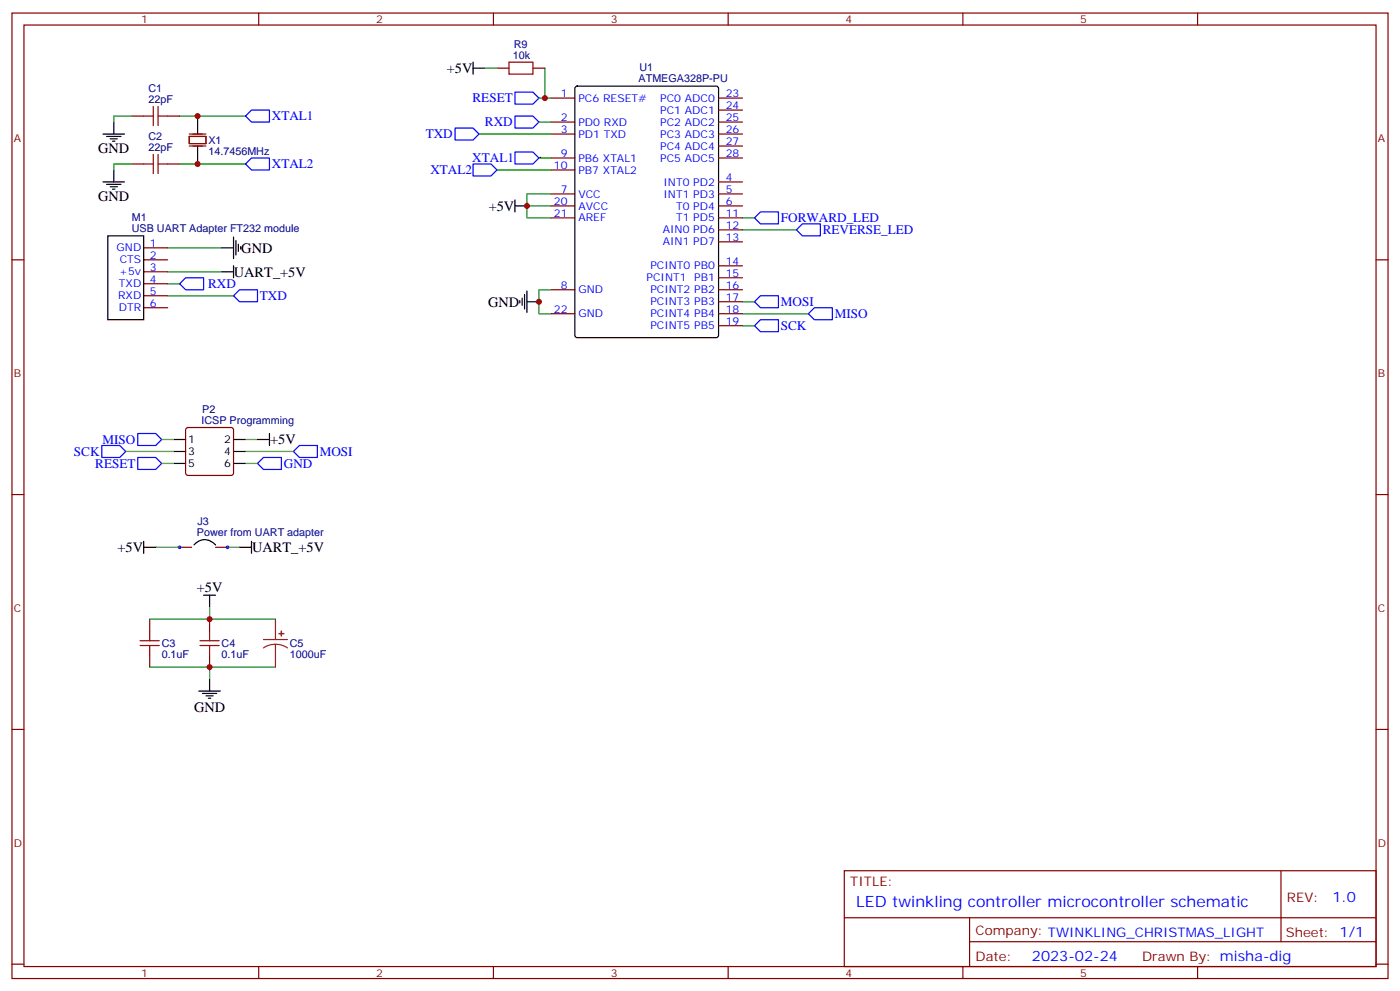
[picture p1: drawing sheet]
<svg xmlns="http://www.w3.org/2000/svg" width="412mm" height="292mm" viewBox="0 0 412 292" stroke-linecap="round" stroke-linejoin="round" font-family="sans-serif">
<g fill="none" stroke="#870000" stroke-width=".35">
<path d="M3.5 3.8h405.4v284.4h-405.4zM7.1 7.4h398.2v277.3h-398.2zM76.2 3.8v3.6M145.3 3.8v3.6M214.5 3.8v3.6M283.6 3.8v3.6M352.8 3.8v3.6M38.8 34.2h3.5M49.4 34.2h3.5M146.4 20.1h3.5M157 20.1h3.5M162.3 28.9h7"/>
<path d="M162.3 35.9h7M162.3 39.5h7M211.7 28.9h7M211.7 35.9h7M211.7 39.5h7M211.7 32.4h7M38.8 48.3h3.5M49.4 48.3h3.5M162.3 57.1h7M162.3 46.5h7M162.3 50.1h7M211.7 53.6h7"/>
<path d="M211.7 57.1h7M211.7 46.5h7M211.7 43h7M3.5 76.5h3.6M42.3 76.5h7.1M42.3 73h7.1M162.3 60.6h7M162.3 64.2h7M211.7 60.6h7M211.7 64.2h7M211.7 67.7h7M211.7 71.2h7"/>
<path d="M211.7 78.3h7M405.3 76.5h3.6M42.3 80h7.1M42.3 83.6h7.1M42.3 87.1h7.1M42.3 90.6h7.1M162.3 85.3h7M162.3 92.4h7M211.7 85.3h7M211.7 81.8h7M211.7 88.9h7M211.7 92.4h7"/>
<path d="M211.7 95.9h7M54.9 126.1l.5-.2h12.7l.5 .2 .2 .5v12.7l-.2 .5-.5 .2h-12.7l-.5-.2-.2-.5v-12.7zM3.5 145.7h3.6M405.3 145.7h3.6M52.9 161.2h3.5M63.5 161.2h3.5M44.1 182.4v3.5M44.1 192.9v3.6M61.7 182.4v3.5M61.7 192.9v3.6M3.5 214.8h3.6M405.3 214.8h3.6"/>
<path d="M248.7 256.4h156.6v28.3h-156.6zM377.3 256.5v20.8M248.7 270.3h156.5M285.6 277.3h119.6M285.6 270.3v14.1M3.5 284h3.6M76.2 284.7v3.5M145.3 284.7v3.5M214.5 284.7v3.5M283.6 284.7v3.5M352.8 284.7v3.5M405.3 284h3.6"/>
</g>
<g fill="none" stroke="#000" stroke-width=".35">
<path d="M139.3 18.3v3.5M30.3 39.5h6.4M33.5 35.9v3.6M58.2 34.2v5.3M139.3 20.1h3.6M169.6 25.6l.4-.2h41l.6 .4 .1 72.9-.5 .7h-41.2l-.6-.4-.1-72.9zM30.3 53.6h6.4M31.4 54.3h4.2M31.4 40.2h4.2M32.5 55h2.1M32.5 40.9h2.1M33.2 55.7h.7"/>
<path d="M33.2 41.6h.7M33.5 50.1v3.5M58.2 43v5.3M151.7 58.9v3.5M31.7 69.5h10.6v24.7h-10.6zM65.3 73h3.5M68.8 69.8v6.4M68.8 78.3v3.5M69.5 70.9v4.2M70.2 71.9v2.1M70.9 72.6v.7M151.7 60.6h3.5"/>
<path d="M65.3 80h3.5M153.1 88.5v.7M153.8 87.8v2.1M154.5 86.7v4.3M155.2 88.9h3.5M155.2 85.7v6.3M51.2 129.4h3.5M51.2 133h3.5M51.2 136.5h3.5M68.8 129.4h3.5M68.8 133h3.5M68.8 136.5h3.5"/>
<path d="M75.8 129.4h3.6M79.4 127.7v3.5M42.3 159.4v3.5M74.1 159.4v3.5M42.3 161.2h3.6M57.1 160.5a4 4 0 0 1 6.4 0M60 175.3h3.5M61.7 175.3v3.5M70.6 161.2h3.5M61.7 200v3.5M58.6 203.5h6.3M59.6 204.2h4.3"/>
<path d="M60.7 204.9h2.1M61.4 205.6h.7"/>
</g>
<path d="M55.7 39.5h5M55.7 40.2h5v2.1h-5zM55.7 43h5" fill="none" stroke="#871200" stroke-width=".35"/>
<g fill="none" stroke="#a10000" stroke-width=".35">
<path d="M149.9 18.3h7.1v3.5h-7.1zM42.3 34.2h2.9M45.2 31.4v5.6M46.6 34.2h2.8M46.6 31.4v5.6M42.3 48.3h2.9M45.2 45.5v5.6M46.6 45.5v5.6M46.6 48.3h2.8M41.3 190.1h5.6M41.3 188.7h5.6M44.1 185.9v2.8"/>
<path d="M44.1 190.1v2.8M58.9 190.1h5.7M58.9 188.7h5.7M61.7 185.9v2.8M61.7 190.1v2.8"/>
</g>
<g fill="none" stroke="#008700" stroke-width=".35">
<path d="M38.8 34.2h-5.3v1.7M52.9 34.2h19.4M141.1 39.5h21.2M142.9 20.1h3.5M158.7 35.9h3.6M158.7 28.9h3.6M160.5 20.1v8.8M38.8 48.3h-5.3v1.8M52.9 48.3h19.4M146.4 50.1h15.9M158.7 46.5h3.6M162.3 57.1h-7.1v3.5h7.1"/>
<path d="M49.4 73h15.9M155.2 60.6v3.6h7.1M218.7 64.2h3.5M218.7 67.7h15.9M49.4 87.1h19.4M49.4 80h15.9M49.4 83.6h3.5M162.3 85.3h-3.6v7.1h3.6M218.7 95.9h3.5M218.7 92.4h19.4M218.7 88.9h3.5M37 133h14.2"/>
<path d="M47.6 129.4h3.6M47.6 136.5h3.6M72.3 129.4h3.5M72.3 133h14.1M72.3 136.5h3.5M45.9 161.2h7M61.7 178.8v3.6M67 161.2h3.6M44.1 196.5h37M44.1 182.4h37M61.7 196.5v3.5"/>
</g>
<g fill="none" stroke="#00f" stroke-width=".35">
<path d="M74.1 32.4h5.3v3.5h-5.3l-1.8-1.7zM134.1 37.7h5.2l1.8 1.8-1.8 1.7h-5.2zM151.7 34.2h5.3l1.7 1.7-1.7 1.8h-5.3zM151.7 27.1h5.3l1.7 1.8-1.7 1.8h-5.3zM72.3 48.3l1.8-1.8h5.3v3.6h-5.3zM139.3 48.3h5.3l1.8 1.8-1.8 1.7h-5.3zM151.7 44.8h5.3l1.7 1.7-1.7 1.8h-5.3zM222.2 64.2l1.8-1.8h5.3v3.5h-5.3zM234.6 67.7l1.8-1.8h5.3v3.6h-5.3zM52.9 83.6l1.8-1.8h5.3v3.5h-5.3zM68.8 87.1l1.8-1.8h5.2v3.6h-5.2zM222.2 95.9l1.8-1.7h5.3v3.5h-5.3z"/>
<path d="M222.2 88.9l1.8-1.8h5.3v3.5h-5.3zM238.1 92.4l1.8-1.8h5.3v3.6h-5.3zM30 131.2h5.3l1.7 1.8-1.7 1.7h-5.3zM40.6 127.7h5.3l1.7 1.7-1.7 1.8h-5.3zM40.6 134.7h5.3l1.7 1.8-1.7 1.8h-5.3zM75.8 136.5l1.8-1.8h5.3v3.6h-5.3zM86.4 133l1.8-1.8h5.3v3.5h-5.3z"/>
<circle cx="52.9" cy="161.2" r=".35"/>
<circle cx="67" cy="161.2" r=".35"/>
</g>
<circle cx="159.1" cy="46.4" r=".18" fill="#000"/>
<path d="M77.6 188.3h7.1M81.1 189.8l-1.8 .2-1.7 .8M81.1 189.8l1.9 .2 1.7 .8M81.1 182.4v5.9M81.1 189.8v6.7" fill="none" stroke="#8c2424" stroke-width=".35"/>
<g fill="#8c2424" stroke="#8c2424" stroke-width=".35">
<path d="M82.2 186.6h1.4z"/>
<path d="M82.9 185.9v1.4z"/>
</g>
<g fill="#c00">
<circle cx="58.2" cy="34.2" r=".88"/>
<circle cx="58.2" cy="48.3" r=".88"/>
<circle cx="155.2" cy="60.6" r=".88"/>
<circle cx="158.8" cy="88.9" r=".88"/>
<circle cx="160.5" cy="28.9" r=".88"/>
<circle cx="61.7" cy="182.4" r=".88"/>
<circle cx="61.7" cy="196.5" r=".88"/>
</g>
<text font-size="4.6" fill="#00f" x="252.2" y="267">LED twinkling controller microcontroller schematic</text>
<g font-size="4.2">
<text x="131.6" y="21.5">+5V</text>
<text x="28.9" y="45.1">GND</text>
<text x="28.9" y="59.2">GND</text>
<text x="144" y="62.1">+5V</text>
<text x="71.1" y="74.4">GND</text>
<text x="68.9" y="81.5">UART_+5V</text>
<text x="143.8" y="90.3">GND</text>
<text x="79.6" y="130.9">+5V</text>
<text x="34.6" y="162.6">+5V</text>
<text x="74.3" y="162.6">UART_+5V</text>
<text x="58" y="174.2">+5V</text>
<text x="57.1" y="209.6">GND</text>
</g>
<g font-size="4.2" fill="#00f">
<text x="392.5" y="265.7">1.0</text>
<text x="304" y="283.1">2023-02-24</text>
</g>
<g font-size="3.9" fill="#00f">
<text x="80.1" y="35.4">XTAL1</text>
<text x="139.2" y="30.1">RESET</text>
<text x="125.4" y="40.7">TXD</text>
<text x="142.8" y="37.2">RXD</text>
<text x="139.1" y="47.8">XTAL1</text>
<text x="80.1" y="49.5">XTAL2</text>
<text x="126.8" y="51.3">XTAL2</text>
<text x="230" y="65.4">FORWARD_LED</text>
<text x="242.4" y="69">REVERSE_LED</text>
<text x="61.3" y="84.8">RXD</text>
<text x="76.6" y="88.4">TXD</text>
<text x="230" y="90.2">MOSI</text>
<text x="245.9" y="93.6">MISO</text>
<text x="230" y="97.1">SCK</text>
<text x="30.2" y="130.7">MISO</text>
<text x="21.8" y="134.2">SCK</text>
<text x="28.1" y="137.7">RESET</text>
<text x="83.6" y="137.8">GND</text>
<text x="94.2" y="134.3">MOSI</text>
</g>
<g font-size="3.9" fill="#800">
<text x="250.5" y="261">TITLE:</text>
<text x="379.1" y="265.7">REV:</text>
<text x="287.4" y="275.2">Company: TWINKLING_CHRISTMAS_LIGHT</text>
<text x="378.7" y="275.8">Sheet: 1/1</text>
<text x="287.4" y="282.9">Date:</text>
<text x="336.4" y="283">Drawn By: misha-dig</text>
</g>
<g font-size="3.2" fill="#800">
<text x="41.6" y="6.8">1</text>
<text x="110.8" y="6.8">2</text>
<text x="179.9" y="6.8">3</text>
<text x="249.1" y="6.8">4</text>
<text x="318.2" y="6.8">5</text>
<text x="4.1" y="41.9">A</text>
<text x="405.9" y="41.9">A</text>
<text x="4.1" y="111.1">B</text>
<text x="405.9" y="111.1">B</text>
<text x="4.1" y="180.2">C</text>
<text x="405.9" y="180.2">C</text>
<text x="4.1" y="249.4">D</text>
<text x="405.9" y="249.4">D</text>
<text x="41.6" y="287.7">1</text>
<text x="110.8" y="287.7">2</text>
<text x="179.9" y="287.7">3</text>
<text x="249.1" y="287.7">4</text>
<text x="318.2" y="287.7">5</text>
</g>
<g font-size="3.2" fill="#000080">
<text x="151.1" y="17.3">10k</text>
<text x="151.3" y="14">R9</text>
<text x="188.4" y="21">U1</text>
<text x="43.8" y="27.2">C1</text>
<text x="188.1" y="24.2">ATMEGA328P-PU</text>
<text x="43.8" y="30.3">22pF</text>
<text x="43.8" y="41.3">C2</text>
<text x="43.8" y="44.4">22pF</text>
<text x="61.4" y="45.5">14.7456MHz</text>
<text x="61.4" y="42.4">X1</text>
<text x="38.8" y="65.1">M1</text>
<text x="38.8" y="68.2">USB UART Adapter FT232 module</text>
<text x="59.3" y="124.8">ICSP Programming</text>
<text x="59.6" y="121.6">P2</text>
<text x="58.2" y="154.7">J3</text>
<text x="58" y="157.9">Power from UART adapter</text>
<text x="47.6" y="190.6">C3</text>
<text x="65.3" y="190.6">C4</text>
<text x="85.4" y="190.6">C5</text>
<text x="47.6" y="193.7">0.1uF</text>
<text x="65.3" y="193.7">0.1uF</text>
<text x="85.4" y="193.7">1000uF</text>
</g>
<g font-size="3.2" fill="#00f">
<text x="165.2" y="28.5">1</text>
<text x="170.4" y="30">PC6 RESET#</text>
<text x="194.5" y="30">PC0 ADC0</text>
<text x="213.8" y="28.5">23</text>
<text x="165.2" y="35.6">2</text>
<text x="194.5" y="33.5">PC1 ADC1</text>
<text x="213.8" y="32.1">24</text>
<text x="213.8" y="35.6">25</text>
<text x="165.2" y="39.1">3</text>
<text x="170.4" y="37">PD0 RXD</text>
<text x="170.4" y="40.5">PD1 TXD</text>
<text x="194.5" y="37">PC2 ADC2</text>
<text x="194.5" y="40.5">PC3 ADC3</text>
<text x="213.8" y="39.1">26</text>
<text x="165.2" y="46.2">9</text>
<text x="170.4" y="47.6">PB6 XTAL1</text>
<text x="194.5" y="44.1">PC4 ADC4</text>
<text x="194.5" y="47.6">PC5 ADC5</text>
<text x="213.8" y="42.7">27</text>
<text x="213.8" y="46.2">28</text>
<text x="163.2" y="49.7">10</text>
<text x="170.4" y="51.1">PB7 XTAL2</text>
<text x="213.8" y="53.2">4</text>
<text x="165.2" y="56.8">7</text>
<text x="170.4" y="58.2">VCC</text>
<text x="195.4" y="54.6">INT0 PD2</text>
<text x="195.4" y="58.2">INT1 PD3</text>
<text x="213.8" y="56.8">5</text>
<text x="163.2" y="60.3">20</text>
<text x="163.2" y="63.8">21</text>
<text x="170.4" y="61.7">AVCC</text>
<text x="170.4" y="65.2">AREF</text>
<text x="199.1" y="61.7">T0 PD4</text>
<text x="199.1" y="65.2">T1 PD5</text>
<text x="213.8" y="60.3">6</text>
<text x="213.8" y="63.8">11</text>
<text x="195.2" y="68.8">AIN0 PD6</text>
<text x="213.8" y="67.3">12</text>
<text x="213.8" y="70.9">13</text>
<text x="34.3" y="74">GND</text>
<text x="35.3" y="77.6">CTS</text>
<text x="44.1" y="72.6">1</text>
<text x="44.1" y="76.2">2</text>
<text x="195.2" y="72.3">AIN1 PD7</text>
<text x="213.8" y="77.9">14</text>
<text x="35.1" y="81.1">+5v</text>
<text x="44.1" y="79.7">3</text>
<text x="44.1" y="83.2">4</text>
<text x="190.5" y="82.9">PCINT1</text>
<text x="191.6" y="79.3">PCINT0 PB0</text>
<text x="204.5" y="82.9">PB1</text>
<text x="213.8" y="81.5">15</text>
<text x="34.8" y="88.2">RXD</text>
<text x="35.1" y="84.6">TXD</text>
<text x="44.1" y="86.7">5</text>
<text x="165.2" y="85">8</text>
<text x="170.4" y="86.4">GND</text>
<text x="191.6" y="86.4">PCINT2 PB2</text>
<text x="191.6" y="89.9">PCINT3 PB3</text>
<text x="213.8" y="85">16</text>
<text x="213.8" y="88.5">17</text>
<text x="35" y="91.7">DTR</text>
<text x="44.1" y="90.3">6</text>
<text x="163.2" y="92">22</text>
<text x="170.4" y="93.5">GND</text>
<text x="191.6" y="93.5">PCINT4 PB4</text>
<text x="213.8" y="92">18</text>
<text x="213.8" y="95.6">19</text>
<text x="191.6" y="97">PCINT5 PB5</text>
</g>
<g font-size="3.2">
<text x="55.4" y="130.5">1</text>
<text x="66.1" y="130.5">2</text>
<text x="55.4" y="134">3</text>
<text x="55.4" y="137.5">5</text>
<text x="66.1" y="134">4</text>
<text x="66.1" y="137.5">6</text>
</g>
</svg>
